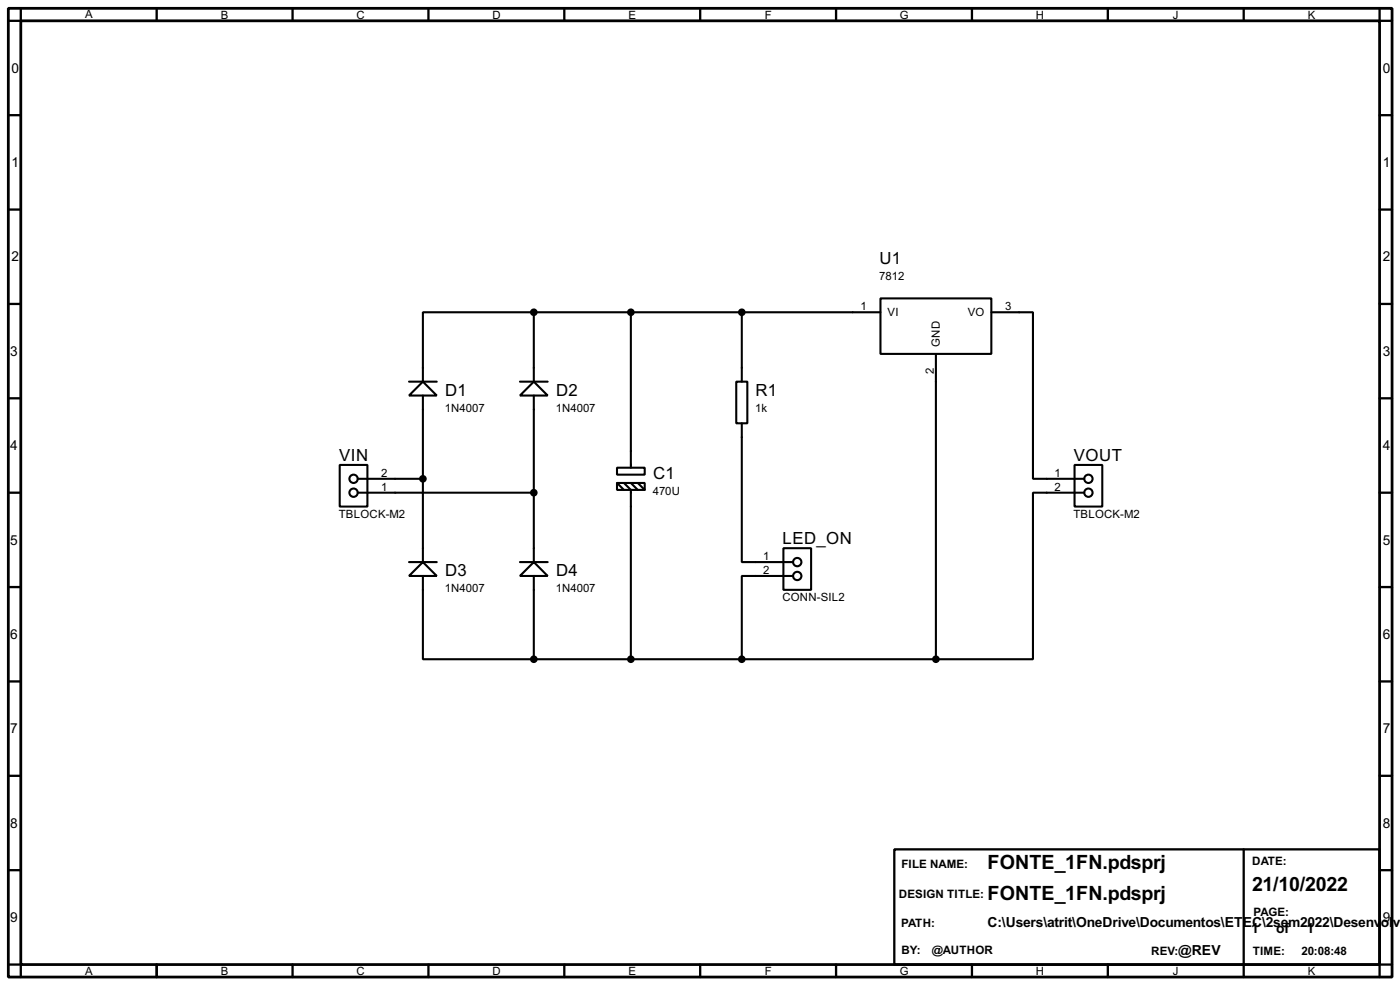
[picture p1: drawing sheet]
<svg xmlns="http://www.w3.org/2000/svg" width="256mm" height="180mm" viewBox="0 0 256 180" stroke-linecap="round" stroke-linejoin="round" font-family="sans-serif">
<path d="M1.5 1.5h253.5v177.3h-253.5zM3.8 3.8h248.9v172.7h-248.9z" fill="none" stroke="#000" stroke-width=".51"/>
<g fill="none" stroke="#000" stroke-width=".42">
<path d="M3.8 1.5v2.3h-2.3M28.7 1.5v2.3M53.6 1.5v2.3M78.5 1.5v2.3M103.4 1.5v2.3M128.3 1.5v2.3M153.2 1.5v2.3M178.1 1.5v2.3M202.9 1.5v2.3M227.8 1.5v2.3M252.7 1.5v2.3h2.3M1.5 21.1h2.3"/>
<path d="M1.5 38.4h2.3M252.7 21.1h2.3M252.7 38.4h2.3M1.5 55.6h2.3M252.7 55.6h2.3M1.5 72.9h2.3M252.7 72.9h2.3M1.5 90.2h2.3M252.7 90.2h2.3M1.5 107.4h2.3M252.7 107.4h2.3M1.5 124.7h2.3"/>
<path d="M252.7 124.7h2.3M1.5 142h2.3M1.5 159.3h2.3M163.8 155.4h88.9v21.1h-88.9zM227.8 155.4v23.4M252.7 142h2.3M252.7 159.3h2.3M1.5 176.5h2.3v2.3M28.7 176.5v2.3M53.6 176.5v2.3M78.5 176.5v2.3M103.4 176.5v2.3"/>
<path d="M128.3 176.5v2.3M153.2 176.5v2.3M178.1 176.5v2.3M202.9 176.5v2.3M255 176.5h-2.3v2.3"/>
</g>
<g fill="none" stroke="#000" stroke-width=".38">
<path d="M97.8 57.1h-20.3v12.7M97.8 57.1v12.7M97.8 57.1h63.5M115.6 57.1v28.5M135.9 57.1v12.7M161.3 54.6h20.3v10.2h-20.3zM181.6 57.1h7.6v30.5h9.4M74.9 69.8h5.1M77.5 69.8l2.5 2.6h-5.1zM77.5 72.4v30.5M95.2 69.8h5.1M97.8 69.8l2.5 2.6h-5.1z"/>
<path d="M97.8 72.4v30.5M134.9 69.8h2v7.7h-2zM135.9 77.5v25.4h9.4M171.4 64.8v55.8M62.2 85.1h5.1v7.6h-5.1zM65.5 87.6h12M65.5 90.2h32.3M113 85.6h5.1v1.3h-5.1zM113 88.4h5.1v1.3h-5.1zM113 88.4l1.3 1.3M114.3 88.4l1.3 1.3v30.9M115.6 88.4l1.2 1.3"/>
<path d="M116.8 88.4l1.3 1.3M196.8 85.1h5.1v7.6h-5.1zM198.6 90.2h-9.4v30.4h-17.8M74.9 102.9h5.1M77.5 102.9l2.5 2.5h-5.1zM77.5 105.4v15.2h20.3M95.2 102.9h5.1M97.8 102.9l2.5 2.5h-5.1zM97.8 105.4v15.2M143.5 100.3h5.1v7.6h-5.1zM145.3 105.4h-9.4v15.2M97.8 120.6h73.6"/>
<circle cx="64.8" cy="90.2" r=".76"/>
<circle cx="64.8" cy="87.6" r=".76"/>
<circle cx="199.4" cy="87.6" r=".76"/>
<circle cx="199.4" cy="90.2" r=".76"/>
<circle cx="146" cy="102.9" r=".76"/>
<circle cx="146" cy="105.4" r=".76"/>
</g>
<g fill="#000" stroke="#000" stroke-width=".38">
<circle cx="97.8" cy="57.1" r=".51"/>
<circle cx="115.6" cy="57.1" r=".51"/>
<circle cx="135.9" cy="57.1" r=".51"/>
<circle cx="77.5" cy="87.6" r=".51"/>
<circle cx="97.8" cy="90.2" r=".51"/>
<circle cx="97.8" cy="120.6" r=".51"/>
<circle cx="115.6" cy="120.6" r=".51"/>
<circle cx="135.9" cy="120.6" r=".51"/>
<circle cx="171.4" cy="120.6" r=".51"/>
</g>
<g font-size="4">
<text x="180.9" y="159">FONTE_1FN.pdsprj</text>
<text x="180.9" y="164.8">FONTE_1FN.pdsprj</text>
<text x="229.4" y="163.1">21/10/2022</text>
</g>
<g font-size="3.4">
<text x="161.1" y="48.3">U1</text>
<text x="81.5" y="72.4">D1</text>
<text x="101.9" y="72.4">D2</text>
<text x="138.4" y="72.4">R1</text>
<text x="62.1" y="84.3">VIN</text>
<text x="119.6" y="87.7">C1</text>
<text x="196.7" y="84.3">VOUT</text>
<text x="143.4" y="99.5">LED_ON</text>
<text x="81.5" y="105.4">D3</text>
<text x="101.9" y="105.4">D4</text>
</g>
<g font-size="2.8">
<text x="2.1" y="13.3">0</text>
<text x="253.3" y="13.3">0</text>
<text x="2.1" y="30.6">1</text>
<text x="253.3" y="30.6">1</text>
<text x="2.1" y="47.8">2</text>
<text x="253.3" y="47.8">2</text>
<text x="1.9" y="65.1">3</text>
<text x="253.3" y="65.1">3</text>
<text x="1.9" y="82.4">4</text>
<text x="253.3" y="82.4">4</text>
<text x="1.9" y="99.7">5</text>
<text x="253.3" y="99.7">5</text>
<text x="1.9" y="116.9">6</text>
<text x="253.3" y="116.9">6</text>
<text x="1.9" y="134.2">7</text>
<text x="253.3" y="134.2">7</text>
<text x="1.9" y="151.5">8</text>
<text x="253.3" y="151.5">8</text>
<text x="1.9" y="168.7">9</text>
<text x="180.9" y="169.7">C:\Users\atrit\OneDrive\Documentos\ETEC\2sem2022\Desenv</text>
<text x="229.2" y="170.7">1</text>
<text x="233.8" y="170.7">of</text>
<text x="239.4" y="170.7">1</text>
<text x="253" y="169.7">ol</text>
<text x="253.3" y="168.7">9</text>
<text x="255.1" y="169.7">vi</text>
<text x="215.9" y="174.8">@REV</text>
</g>
<g font-size="2.4">
<text x="165.1" y="158.8">FILE NAME:</text>
<text x="229.4" y="158.3">DATE:</text>
<text x="164.7" y="164.3">DESIGN TITLE:</text>
<text x="229.7" y="167.7">PAGE:</text>
<text x="165.1" y="169.6">PATH:</text>
<text x="165.1" y="174.6">BY:</text>
<text x="170.7" y="174.6">@AUTHOR</text>
<text x="210.9" y="174.7">REV:</text>
<text x="229.5" y="174.7">TIME:</text>
<text x="238.4" y="174.7">20:08:48</text>
</g>
<g font-size="2.3">
<text x="15.6" y="3.3">A</text>
<text x="40.5" y="3.5">B</text>
<text x="65.3" y="3.5">C</text>
<text x="90.2" y="3.5">D</text>
<text x="115.1" y="3.5">E</text>
<text x="140.1" y="3.5">F</text>
<text x="164.8" y="3.5">G</text>
<text x="189.8" y="3.5">H</text>
<text x="214.9" y="3.5">J</text>
<text x="239.6" y="3.5">K</text>
<text x="161.1" y="51.3">7812</text>
<text x="157.6" y="56.8">1</text>
<text x="162.6" y="57.9">VI</text>
<text x="177.3" y="57.9">VO</text>
<text x="184.1" y="56.8">3</text>
<text x="172.2" y="63.5" transform="rotate(-90 172.2 63.5)">GND</text>
<text x="171.1" y="68.5" transform="rotate(-90 171.1 68.5)">2</text>
<text x="81.5" y="75.4">1N4007</text>
<text x="101.8" y="75.4">1N4007</text>
<text x="138.3" y="75.4">1k</text>
<text x="69.8" y="89.8">1</text>
<text x="69.8" y="87.2">2</text>
<text x="193.2" y="87.2">1</text>
<text x="193.2" y="89.8">2</text>
<text x="62.1" y="94.8">TBLOCK-M2</text>
<text x="119.6" y="90.6">470U</text>
<text x="196.7" y="94.8">TBLOCK-M2</text>
<text x="139.8" y="102.5">1</text>
<text x="139.8" y="105">2</text>
<text x="81.5" y="108.4">1N4007</text>
<text x="101.8" y="108.4">1N4007</text>
<text x="143.3" y="110">CONN-SIL2</text>
<text x="15.6" y="178.5">A</text>
<text x="40.5" y="178.5">B</text>
<text x="65.3" y="178.5">C</text>
<text x="90.2" y="178.5">D</text>
<text x="115.1" y="178.5">E</text>
<text x="140.1" y="178.5">F</text>
<text x="164.8" y="178.5">G</text>
<text x="189.8" y="178.5">H</text>
<text x="214.9" y="178.5">J</text>
<text x="239.6" y="178.5">K</text>
</g>
</svg>
